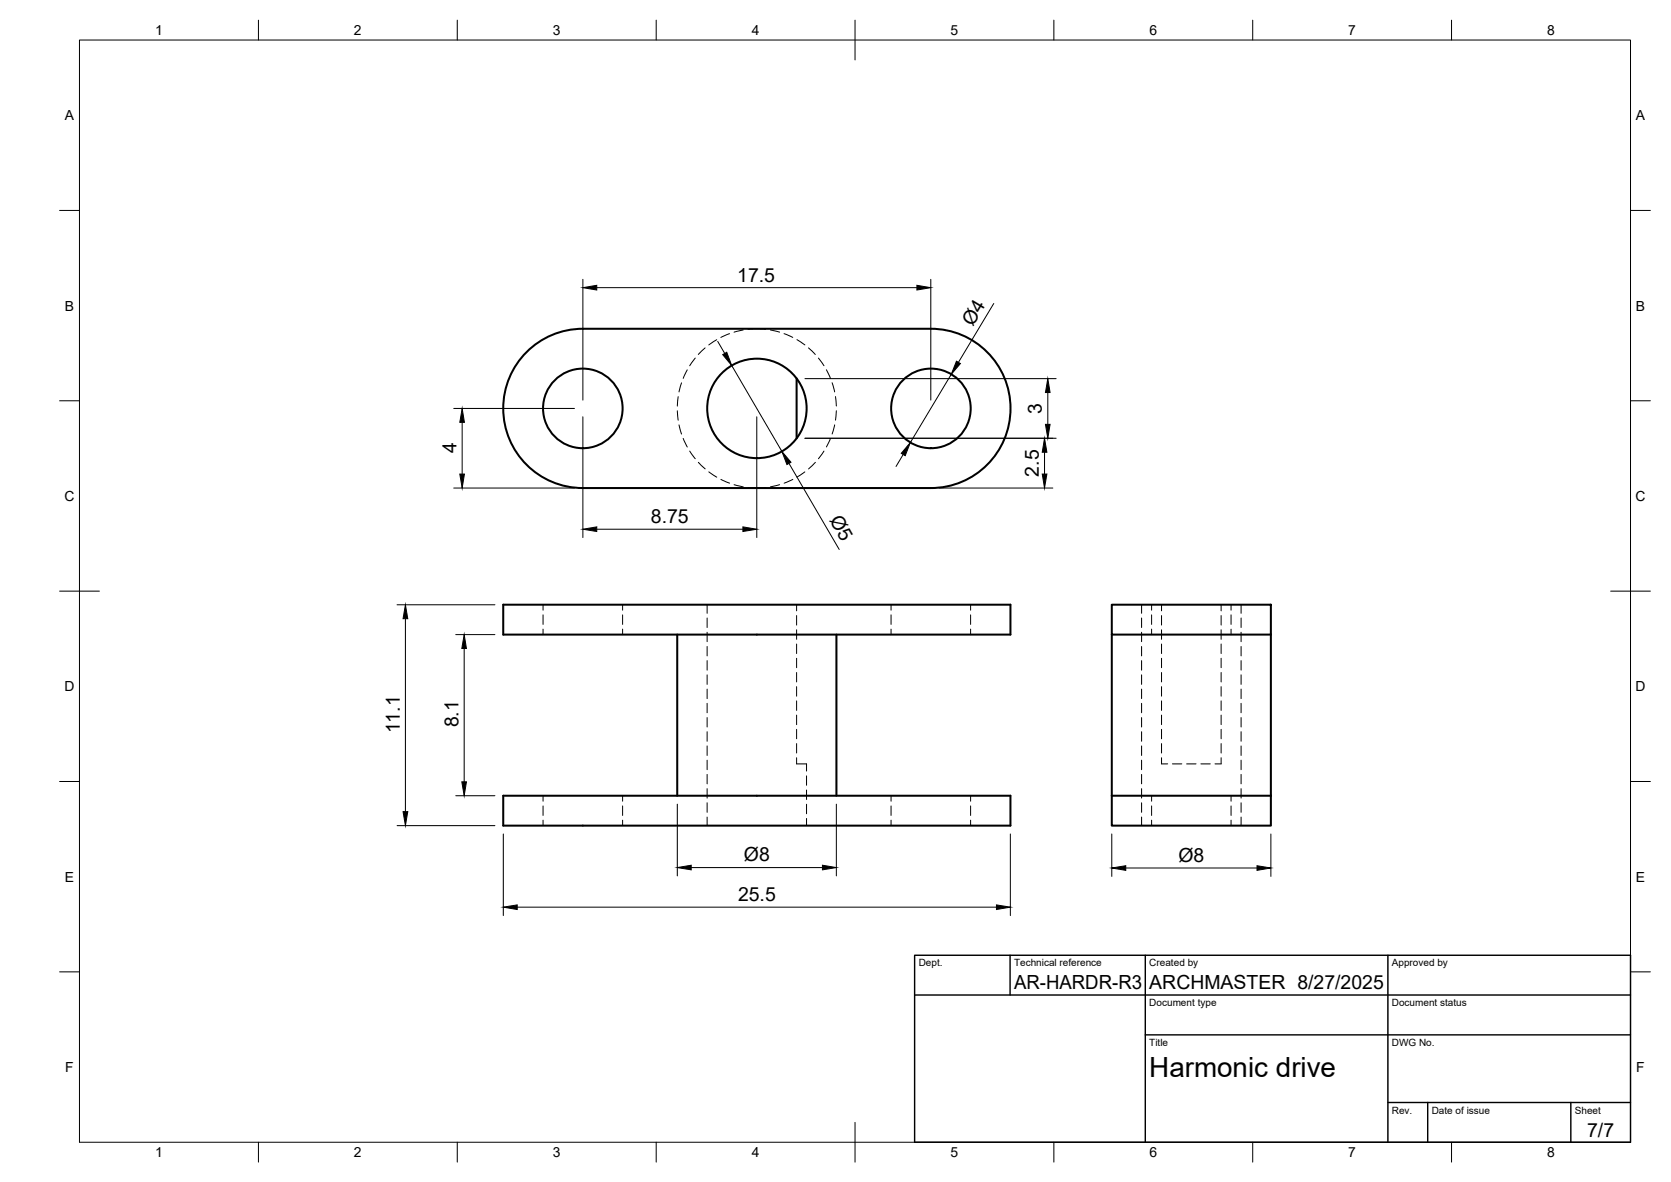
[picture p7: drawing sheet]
<svg xmlns="http://www.w3.org/2000/svg" width="420mm" height="297mm" viewBox="0 0 420 297" stroke-linecap="round" stroke-linejoin="round" font-family="sans-serif">
<!-- layer: Hidden -->
<g fill="none" stroke="#000" stroke-width=".25">
<path d="M170.5 99.7l-.2 2.4M171.4 96.2l-.7 2.3M172.8 92.9l-1 2.2M174.8 90l-1.4 1.9M177.3 87.4l-1.7 1.7M180.2 85.4l-2 1.3M183.4 83.8l-2.1 1M186.9 82.9l-2.3 .6M188.1 82.7l2.2-.1 2.2 .1M193.7 82.9l2.3 .6M197.1 83.8l2.2 1M200.4 85.4l2 1.3"/>
<path d="M203.3 87.4l1.7 1.7M205.8 90l1.4 1.9M207.8 92.9l1 2.2M209.2 96.2l.7 2.3M210.1 99.7l.2 2.3M170.3 103.2l.2 2.4M170.7 106.8l.7 2.3M171.8 110.2l1 2.1M173.4 113.4l1.4 1.9M175.6 116.2l1.7 1.6M178.2 118.6l2 1.3M202.4 118.6l-2 1.3"/>
<path d="M205 116.2l-1.7 1.6M207.2 113.4l-1.4 1.9M208.8 110.2l-1 2.1M209.9 106.8l-.7 2.3M210.3 103.2l-.2 2.4M181.3 120.5l2.2 .9M184.6 121.8l2.3 .6M188.1 122.5l2.2 .1 2.2-.1M196 121.8l-2.3 .6M199.3 120.5l-2.1 .9M136.5 152v1.3M136.5 154.5v2.4"/>
<path d="M136.5 158.1v1.4M156.5 152v1.3M156.5 154.5v2.4M156.5 158.1v1.4M177.8 152v2.1M177.8 155.3v2.4M177.8 158.9v2.4M200.3 152v1.5M200.3 154.7v2.4M200.3 158.3v2.4M224 152v1.3M224 154.5v2.4"/>
<path d="M224 158.1v1.4M244.1 152v1.3M244.1 154.5v2.4M244.1 158.1v1.4M287 152v2.1M287 155.3v2.4M287 158.9v2.4M289.6 152v1.3M289.6 154.5v2.4M289.6 158.1v1.4M292.1 152v1.5M292.1 154.7v2.4"/>
<path d="M292.1 158.3v2.4M307 152v1.5M307 154.7v2.4M307 158.3v2.4M309.5 152v1.3M309.5 154.5v2.4M309.5 158.1v1.4M312.1 152v2.1M312.1 155.3v2.4M312.1 158.9v2.4M177.8 162.5v2.3M177.8 166v2.4"/>
<path d="M177.8 169.6v2.4M177.8 173.2v2.4M177.8 176.7v2.4M200.3 161.8v2.4M200.3 165.4v2.4M200.3 169v2.4M200.3 172.6v2.3M200.3 176.1v2.4M200.3 179.7v2.4M287 162.5v2.3M287 166v2.4M287 169.6v2.4"/>
<path d="M287 173.2v2.4M287 176.7v2.4M292.1 161.8v2.4M292.1 165.4v2.4M292.1 169v2.4M292.1 172.6v2.3M292.1 176.1v2.4M292.1 179.7v2.4M307 161.8v2.4M307 165.4v2.4M307 169v2.4M307 172.6v2.3"/>
<path d="M307 176.1v2.4M307 179.7v2.4M312.1 162.5v2.3M312.1 166v2.4M312.1 169.6v2.4M312.1 173.2v2.4M312.1 176.7v2.4M136.5 200v1.3M156.5 200v1.3M177.8 180.3v2.4M177.8 183.9v2.4M177.8 187.5v2.4"/>
<path d="M177.8 191v2.4M177.8 194.6v2.4M177.8 198.2v2.4M200.3 190.4v1.6h2.5v1.8M200.3 183.3v2.4M200.3 186.9v2.3M202.8 195v2.3M202.8 198.5v2.4M224 200v1.3M244.1 200v1.3M287 180.3v2.4M287 183.9v2.4"/>
<path d="M287 187.5v2.4M287 191v2.4M287 194.6v2.4M287 198.2v2.4M289.6 200v1.3M292.1 190.4v1.6h1.5M292.1 183.3v2.4M292.1 186.9v2.3M294.8 192h2.4M298.4 192h2.3M301.9 192h2.4M307 190.4v1.6h-1.5"/>
<path d="M307 183.3v2.4M307 186.9v2.3M309.5 200v1.3M312.1 180.3v2.4M312.1 183.9v2.4M312.1 187.5v2.4M312.1 191v2.4M312.1 194.6v2.4M312.1 198.2v2.4M136.5 202.5v2.4M136.5 206.1v1.4M156.5 202.5v2.4"/>
<path d="M156.5 206.1v1.4M177.8 201.7v2.4M177.8 205.3v2.2M202.8 202.1v2.4M202.8 205.7v1.8M224 202.5v2.4M224 206.1v1.4M244.1 202.5v2.4M244.1 206.1v1.4M287 201.7v2.4M287 205.3v2.2M289.6 202.5v2.4"/>
<path d="M289.6 206.1v1.4M309.5 202.5v2.4M309.5 206.1v1.4M312.1 201.7v2.4M312.1 205.3v2.2"/>
</g>
<!-- layer: Visible -->
<g fill="none" stroke="#000" stroke-width=".51">
<path d="M132.4 88.5a20 20 0 0 1 14.1-5.9h87.6a20 20 0 0 1 20 20 20 20 0 0 1-20 20h-87.6a20 20 0 0 1-18.4-12.3 20 20 0 0 1 4.3-21.8zM200.3 95.1v15M126.5 152h127.6v7.5h-127.6zM170.3 159.5v40.5M210.3 159.5v40.5M279.5 152h40.1v7.5h-40.1zM279.5 159.5v40.5M319.6 159.5v40.5M126.5 200h127.6v7.5h-127.6zM279.5 200h40.1M279.5 200v7.5h40.1v-7.5"/>
<circle cx="146.5" cy="102.6" r="10"/>
<circle cx="190.3" cy="102.6" r="12.5"/>
<circle cx="234.1" cy="102.6" r="10"/>
</g>
<!-- layer: BORDER -->
<g fill="none" stroke="#000" stroke-width=".25">
<path d="M20 10.1h390v276.9h-390zM65 5.1v5M115 5.1v5M165 5.1v5M215 5.1v10M265 5.1v5M315 5.1v5M365 5.1v5M15 52.9h5M410 52.9h5M15 100.7h5M410 100.7h5"/>
<path d="M15 148.6h10M405 148.6h10M15 196.4h5M410 196.4h5M15 244.2h5M410 244.2h5M65 287v5M115 287v5M165 287v5M215 282.1v9.9M265 287v5M315 287v5"/>
<path d="M365 287v5"/>
</g>
<!-- layer: TITLEBLOCK -->
<path d="M230 240.1h180v46.9h-180zM230 250h180M254 240.1v9.9M288 240.1v46.9M349 240.1v46.9M288 260.1h122M349 277.1h61M359 277.1v9.9M395 277.1v9.9" fill="none" stroke="#000" stroke-width=".36"/>
<!-- layer: FD_Dimensions -->
<g fill="none" stroke="#000" stroke-width=".25">
<path d="M146.6 70.2v30.3M150.1 72.3h80.4M234 70.2v30.3M249.9 76.3l-8.9 14.8M180.5 85.8l1.7 3M184 91.8l12.6 21.6M202.4 95.2h63.2M239.2 94.1l-10.3 17.1M263.5 98.6v8M114.1 102.6h30.3M116.2 106.1v13M146.6 104.7v30.4"/>
<path d="M190.3 104.7v30.4M198.4 116.4l12.6 21.7M202.4 110.1h63.2M227.1 114.2l-1.8 3M262.6 113.7v5.4M114.1 122.6h30.3M150.1 133h36.7M236.1 122.6h28.6M99.8 152h24.6M101.9 155.5v48.5M114.6 159.5h9.8M116.7 163v33.5"/>
<path d="M114.6 200h9.8M99.8 207.5h24.6M126.6 209.6v20.5M170.3 202.1v18M173.8 218h33M210.3 202.1v18M254 209.6v20.5M279.5 209.6v10.6M283.1 218.1h33M319.6 209.6v10.6M130 228h120.5"/>
</g>
<g fill="#000" stroke="#000" stroke-width=".25">
<path d="M146.6 72.3l3.5-.6v1.2zM230.5 71.7l3.5 .6-3.5 .6zM181.7 89.1l1-.6 1.3 3.3zM240.5 90.8l1 .6-2.3 2.7zM263.5 95.2l.5 3.4h-1.1zM115.6 119.1h1.2l-.6 3.5zM116.2 102.6l.6 3.5h-1.2zM196.6 113.4l2.3 2.8-1 .5zM228.9 111.2l-1.3 3.3-1-.6zM262.1 119.1h1.1l-.6 3.5zM262.6 110.1l.6 3.6h-1.1zM262.9 106.6h1.1l-.5 3.5z"/>
<path d="M146.6 133l3.5-.6v1.2zM186.8 132.4l3.5 .6-3.5 .6zM101.9 152l.6 3.5h-1.2zM116.7 159.5l.6 3.5h-1.2zM116.1 196.5h1.2l-.6 3.5zM101.3 204h1.2l-.6 3.5zM170.3 218l3.5-.6v1.2zM206.8 217.4l3.5 .6-3.5 .6zM279.5 218.1l3.6-.5v1.1zM316.1 217.6l3.5 .5-3.5 .6zM126.6 228l3.4-.6v1.2zM250.5 227.4l3.5 .6-3.5 .6z"/>
</g>
<text font-size="7" x="289" y="270.6">Harmonic drive</text>
<g font-size="4.9">
<text x="185.4" y="70.8">17.5</text>
<text x="244.6" y="82.1" transform="rotate(-59 244.6 82.1)">Ø4</text>
<text x="262" y="104" transform="rotate(-90 262 104)">3</text>
<text x="114.8" y="113.9" transform="rotate(-90 114.8 113.9)">4</text>
<text x="261.2" y="119.8" transform="rotate(-90 261.2 119.8)">2.5</text>
<text x="163.7" y="131.5">8.75</text>
<text x="208.4" y="130.6" transform="rotate(60 208.4 130.6)">Ø5</text>
<text x="100.5" y="184.3" transform="rotate(-90 100.5 184.3)">11.1</text>
<text x="115.3" y="182.8" transform="rotate(-90 115.3 182.8)">8.1</text>
<text x="187" y="216.5">Ø8</text>
<text x="296.3" y="216.6">Ø8</text>
<text x="185.6" y="226.5">25.5</text>
<text x="255" y="248.5">AR-HARDR-R3</text>
<text x="289" y="248.5">ARCHMASTER 8/27/2025</text>
<text x="399.1" y="285.7">7/7</text>
</g>
<g font-size="3.5">
<text x="39" y="8.8">1</text>
<text x="89" y="8.8">2</text>
<text x="139" y="8.8">3</text>
<text x="189" y="8.8">4</text>
<text x="239" y="8.8">5</text>
<text x="289" y="8.8">6</text>
<text x="339" y="8.8">7</text>
<text x="389" y="8.8">8</text>
<text x="16.3" y="30.2">A</text>
<text x="411.3" y="30.2">A</text>
<text x="16.3" y="78">B</text>
<text x="411.3" y="78">B</text>
<text x="16.2" y="125.9">C</text>
<text x="411.2" y="125.9">C</text>
<text x="16.2" y="173.7">D</text>
<text x="411.2" y="173.7">D</text>
<text x="16.3" y="221.6">E</text>
<text x="411.3" y="221.6">E</text>
<text x="16.4" y="269.4">F</text>
<text x="411.4" y="269.4">F</text>
<text x="39" y="290.8">1</text>
<text x="89" y="290.8">2</text>
<text x="139" y="290.8">3</text>
<text x="189" y="290.8">4</text>
<text x="239" y="290.8">5</text>
<text x="289" y="290.8">6</text>
<text x="339" y="290.8">7</text>
<text x="389" y="290.8">8</text>
</g>
<g font-size="2.5">
<text x="231" y="242.9">Dept.</text>
<text x="255" y="242.9">Technical reference</text>
<text x="289" y="242.9">Created by</text>
<text x="350" y="242.9">Approved by</text>
<text x="289" y="252.8">Document type</text>
<text x="350" y="252.8">Document status</text>
<text x="289" y="262.9">Title</text>
<text x="350" y="262.9">DWG No.</text>
<text x="350" y="279.9">Rev.</text>
<text x="360" y="279.9">Date of issue</text>
<text x="396" y="279.9">Sheet</text>
</g>
</svg>
